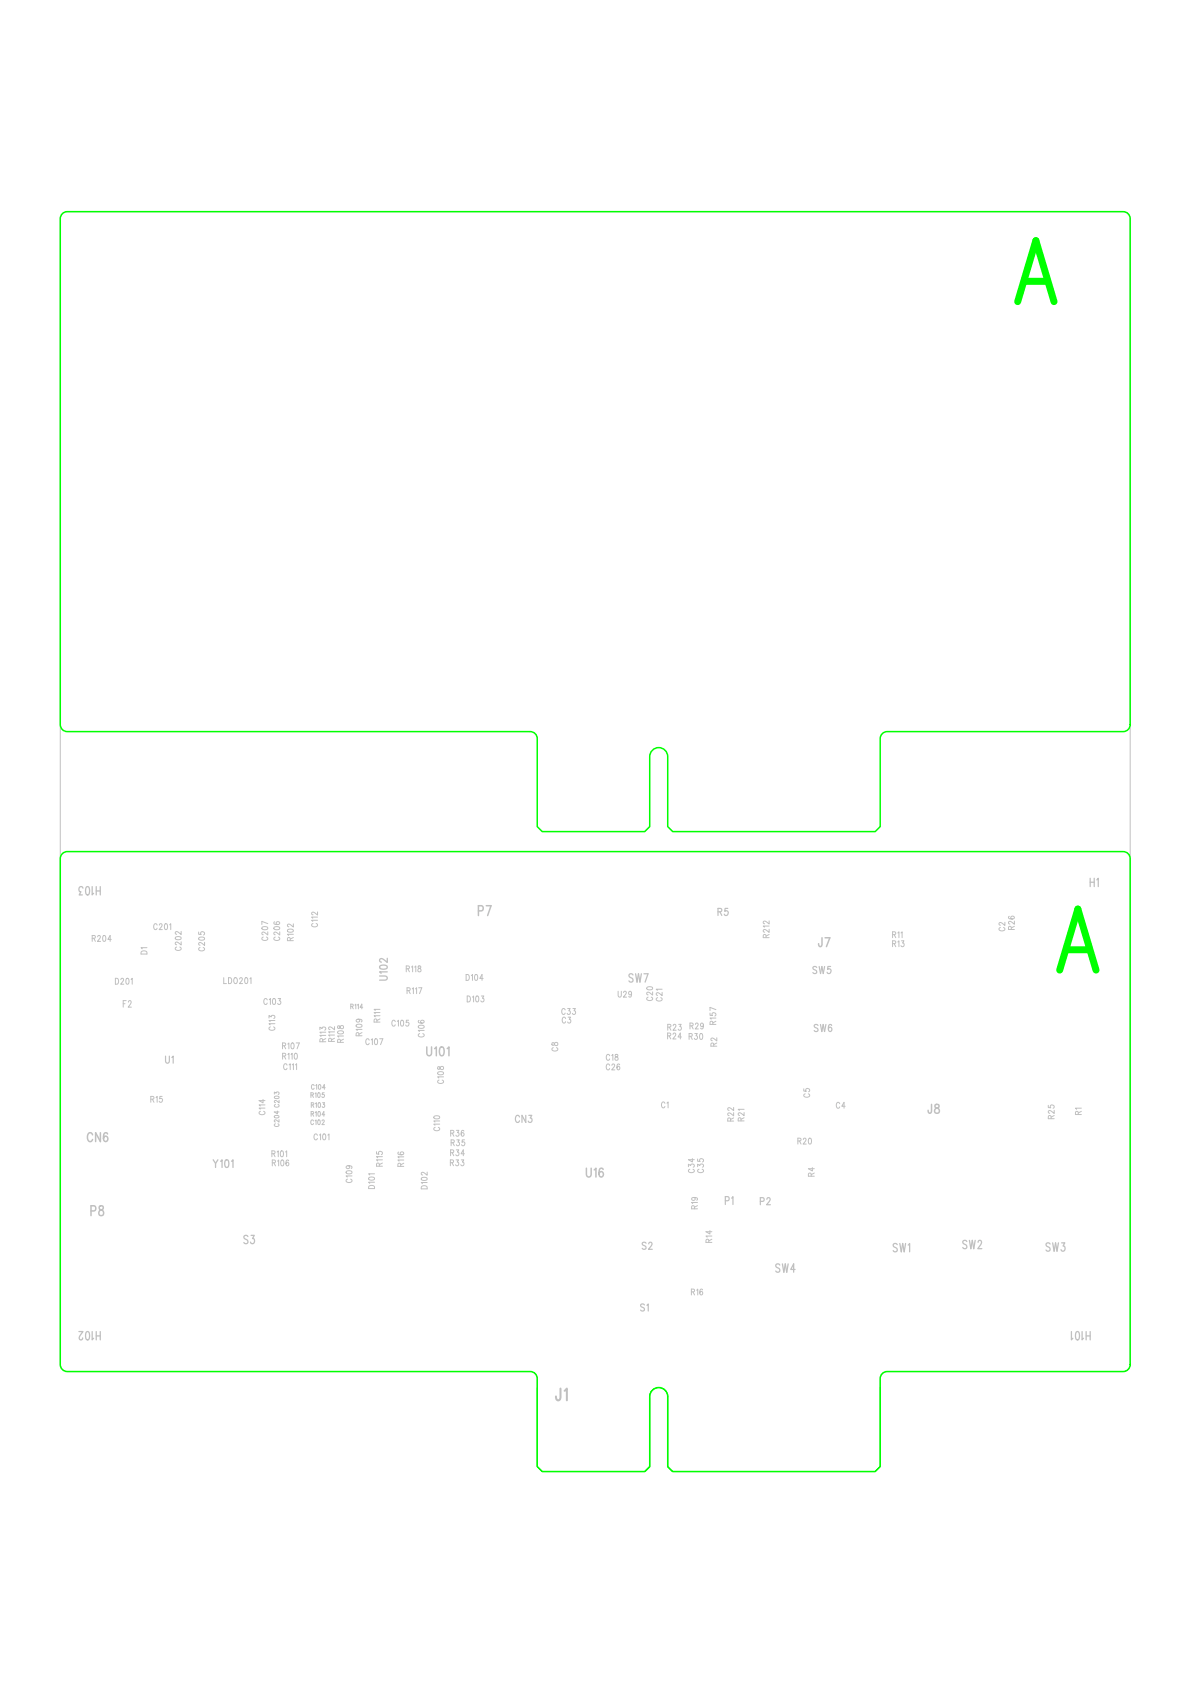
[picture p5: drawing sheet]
<svg xmlns="http://www.w3.org/2000/svg" width="210mm" height="297mm" viewBox="0 0 210 297" stroke-linecap="round" stroke-linejoin="round" font-family="sans-serif">
<path d="M11.1 37.6l.8-.3h186.2a1.23 1.23 0 0 1 1.3 1.3v202.1a1.23 1.23 0 0 1-1.3 1.2h-41.6a1.23 1.23 0 0 0-1.2 1.3v15.5l-.9 .9h-35.7l-.9-.9v-12.4a1.59 1.59 0 0 0-1.6-1.6 1.59 1.59 0 0 0-1.6 1.6v12.4l-.9 .9h-18.1l-.8-.9v-15.5a1.23 1.23 0 0 0-1.3-1.3h-81.6a1.23 1.23 0 0 1-1.3-1.2v-202.1l.1-.4z" fill="none" stroke="#c0c0c0" stroke-width=".18"/>
<path d="M11.1 37.6l.8-.3h186.2a1.23 1.23 0 0 1 1.3 1.3v89.2a1.23 1.23 0 0 1-1.3 1.2h-41.6a1.23 1.23 0 0 0-1.2 1.3v15.5l-.9 .9h-35.7l-.9-.9v-12.3a1.59 1.59 0 0 0-1.6-1.6 1.59 1.59 0 0 0-1.6 1.6v12.3l-.9 .9h-18.1l-.8-.9v-15.5a1.23 1.23 0 0 0-1.3-1.3h-81.6a1.23 1.23 0 0 1-1.3-1.2v-89.2l.1-.4zM10.9 150.7l.6-.4 .4-.1h186.2a1.23 1.23 0 0 1 1.3 1.2v89.3a1.23 1.23 0 0 1-1.3 1.2h-41.6a1.23 1.23 0 0 0-1.2 1.3v15.5l-.9 .9h-35.7l-.9-.9v-12.4a1.59 1.59 0 0 0-1.6-1.6 1.59 1.59 0 0 0-1.6 1.6v12.4l-.9 .9h-18.1l-.8-.9v-15.5a1.23 1.23 0 0 0-1.3-1.3h-81.6a1.23 1.23 0 0 1-1.3-1.2v-89.3z" fill="none" stroke="#0f0" stroke-width=".26"/>
<path d="M94.8 244.7v14l.8 .9h18.2l.8-.8v-12.2a1.61 1.61 0 0 1 1.6-1.9 1.61 1.61 0 0 1 1.6 1.9v12.2l.8 .8h35.8l.9-.9v-14" fill="none" stroke="#0f0" stroke-width=".18"/>
<g font-size="17.6" fill="#0f0">
<text x="178.9" y="53.8">A</text>
<text x="186.3" y="171.7">A</text>
</g>
<text font-size="3.5" fill="#c0c0c0" x="97.9" y="247.2">J1</text>
<g font-size="2.6" fill="#c0c0c0">
<text x="84.4" y="161.5">P7</text>
<text x="144.3" y="167.1">J7</text>
<text x="75.1" y="186.4">U101</text>
<text x="163.6" y="196.5">J8</text>
<text x="15.3" y="201.5">CN6</text>
<text x="103.3" y="207.8">U16</text>
<text x="16.1" y="214.4">P8</text>
</g>
<g font-size="2.3" fill="#c0c0c0">
<text x="68.4" y="173" transform="rotate(-90 68.4 173)">U102</text>
<text x="37.5" y="206">Y101</text>
</g>
<g font-size="2.2" fill="#c0c0c0">
<text x="17.7" y="156.4" transform="rotate(180 17.7 156.4)">H103</text>
<text x="192.3" y="156.4">H1</text>
<text x="110.9" y="173.2">SW7</text>
<text x="43" y="219.4">S3</text>
<text x="157.5" y="220.8">SW1</text>
<text x="169.8" y="220.3">SW2</text>
<text x="184.5" y="220.7">SW3</text>
<text x="136.8" y="224.4">SW4</text>
<text x="17.7" y="234.9" transform="rotate(180 17.7 234.9)">H102</text>
<text x="192.3" y="234.9" transform="rotate(180 192.3 234.9)">H101</text>
</g>
<g font-size="2.1" fill="#c0c0c0">
<text x="126.5" y="161.6">R5</text>
<text x="143.3" y="171.8">SW5</text>
<text x="143.5" y="182.1">SW6</text>
<text x="29.1" y="187.6">U1</text>
<text x="90.8" y="198.1">CN3</text>
<text x="127.9" y="212.5">P1</text>
<text x="134" y="212.6">P2</text>
<text x="113.2" y="220.5">S2</text>
<text x="112.9" y="231.4">S1</text>
</g>
<g font-size="1.8" fill="#c0c0c0">
<text x="16.2" y="166.1">R204</text>
<text x="27" y="164.1">C201</text>
<text x="32" y="167.7" transform="rotate(-90 32 167.7)">C202</text>
<text x="36.2" y="167.8" transform="rotate(-90 36.2 167.8)">C205</text>
<text x="47.3" y="166" transform="rotate(-90 47.3 166)">C207</text>
<text x="49.4" y="166" transform="rotate(-90 49.4 166)">C206</text>
<text x="51.8" y="166" transform="rotate(-90 51.8 166)">R102</text>
<text x="56.1" y="163.6" transform="rotate(-90 56.1 163.6)">C112</text>
<text x="135.8" y="165.5" transform="rotate(-90 135.8 165.5)">R212</text>
<text x="157.4" y="165.5">R11</text>
<text x="157.4" y="167.1">R13</text>
<text x="177.3" y="164.3" transform="rotate(-90 177.3 164.3)">C2</text>
<text x="179" y="164" transform="rotate(-90 179 164)">R26</text>
<text x="20.3" y="173.7">D201</text>
<text x="26" y="168.4" transform="rotate(-90 26 168.4)">D1</text>
<text x="39.4" y="173.6">LDO201</text>
<text x="71.6" y="171.5">R118</text>
<text x="82.1" y="173">D104</text>
<text x="21.7" y="177.7">F2</text>
<text x="46.4" y="177.3">C103</text>
<text x="71.7" y="175.4">R117</text>
<text x="82.3" y="176.8">D103</text>
<text x="99" y="179">C33</text>
<text x="108.9" y="176">U29</text>
<text x="115.2" y="176.6" transform="rotate(-90 115.2 176.6)">C20</text>
<text x="116.9" y="176.7" transform="rotate(-90 116.9 176.7)">C21</text>
<text x="48.6" y="181.8" transform="rotate(-90 48.6 181.8)">C113</text>
<text x="49.7" y="185.1">R107</text>
<text x="57.6" y="183.8" transform="rotate(-90 57.6 183.8)">R113</text>
<text x="59.1" y="183.8" transform="rotate(-90 59.1 183.8)">R112</text>
<text x="60.7" y="183.9" transform="rotate(-90 60.7 183.9)">R108</text>
<text x="63.9" y="182.8" transform="rotate(-90 63.9 182.8)">R109</text>
<text x="64.4" y="184.4">C107</text>
<text x="67.1" y="180.4" transform="rotate(-90 67.1 180.4)">R111</text>
<text x="69" y="181.1">C105</text>
<text x="74.9" y="183" transform="rotate(-90 74.9 183)">C106</text>
<text x="98.5" y="185.5" transform="rotate(-90 98.5 185.5)">C8</text>
<text x="99.1" y="180.5">C3</text>
<text x="117.7" y="183.3">R24 R30</text>
<text x="117.7" y="181.8">R23</text>
<text x="121.6" y="181.6">R29</text>
<text x="126.4" y="180.8" transform="rotate(-90 126.4 180.8)">R157</text>
<text x="126.5" y="184.6" transform="rotate(-90 126.5 184.6)">R2</text>
<text x="49.8" y="186.9">R110</text>
<text x="49.9" y="188.8">C111</text>
<text x="78.3" y="191.2" transform="rotate(-90 78.3 191.2)">C108</text>
<text x="106.8" y="188.8">C26</text>
<text x="106.9" y="187.1">C18</text>
<text x="26.5" y="194.5">R15</text>
<text x="46.8" y="196.7" transform="rotate(-90 46.8 196.7)">C114</text>
<text x="116.6" y="195.5">C1</text>
<text x="129.5" y="197.8" transform="rotate(-90 129.5 197.8)">R22</text>
<text x="131.3" y="197.8" transform="rotate(-90 131.3 197.8)">R21</text>
<text x="142.9" y="193.6" transform="rotate(-90 142.9 193.6)">C5</text>
<text x="147.4" y="195.6">C4</text>
<text x="186" y="197.4" transform="rotate(-90 186 197.4)">R25</text>
<text x="190.8" y="196.7" transform="rotate(-90 190.8 196.7)">R1</text>
<text x="55.3" y="201.1">C101</text>
<text x="77.6" y="199.5" transform="rotate(-90 77.6 199.5)">C110</text>
<text x="79.4" y="204">R34</text>
<text x="79.4" y="200.5">R36</text>
<text x="79.5" y="202.2">R35</text>
<text x="140.6" y="201.9">R20</text>
<text x="47.9" y="204.1">R101</text>
<text x="47.9" y="205.7">R106</text>
<text x="62.2" y="208.7" transform="rotate(-90 62.2 208.7)">C109</text>
<text x="66.2" y="209.7" transform="rotate(-90 66.2 209.7)">D101</text>
<text x="67.5" y="205.8" transform="rotate(-90 67.5 205.8)">R115</text>
<text x="71.3" y="205.8" transform="rotate(-90 71.3 205.8)">R116</text>
<text x="75.4" y="209.8" transform="rotate(-90 75.4 209.8)">D102</text>
<text x="79.4" y="205.7">R33</text>
<text x="122.6" y="206.9" transform="rotate(-90 122.6 206.9)">C34</text>
<text x="124.2" y="206.9" transform="rotate(-90 124.2 206.9)">C35</text>
<text x="143.7" y="207.6" transform="rotate(-90 143.7 207.6)">R4</text>
<text x="123.1" y="213.3" transform="rotate(-90 123.1 213.3)">R19</text>
<text x="125.7" y="219.2" transform="rotate(-90 125.7 219.2)">R14</text>
<text x="121.9" y="228.5">R16</text>
</g>
<g font-size="1.4" fill="#c0c0c0">
<text x="61.8" y="178">R114</text>
<text x="54.8" y="193.7">R105</text>
<text x="54.8" y="197">R104</text>
<text x="54.8" y="195.4">R103</text>
<text x="54.9" y="192.2">C104</text>
<text x="49.3" y="198.8" transform="rotate(-90 49.3 198.8)">C204 C203</text>
<text x="54.7" y="198.4">C102</text>
</g>
</svg>
